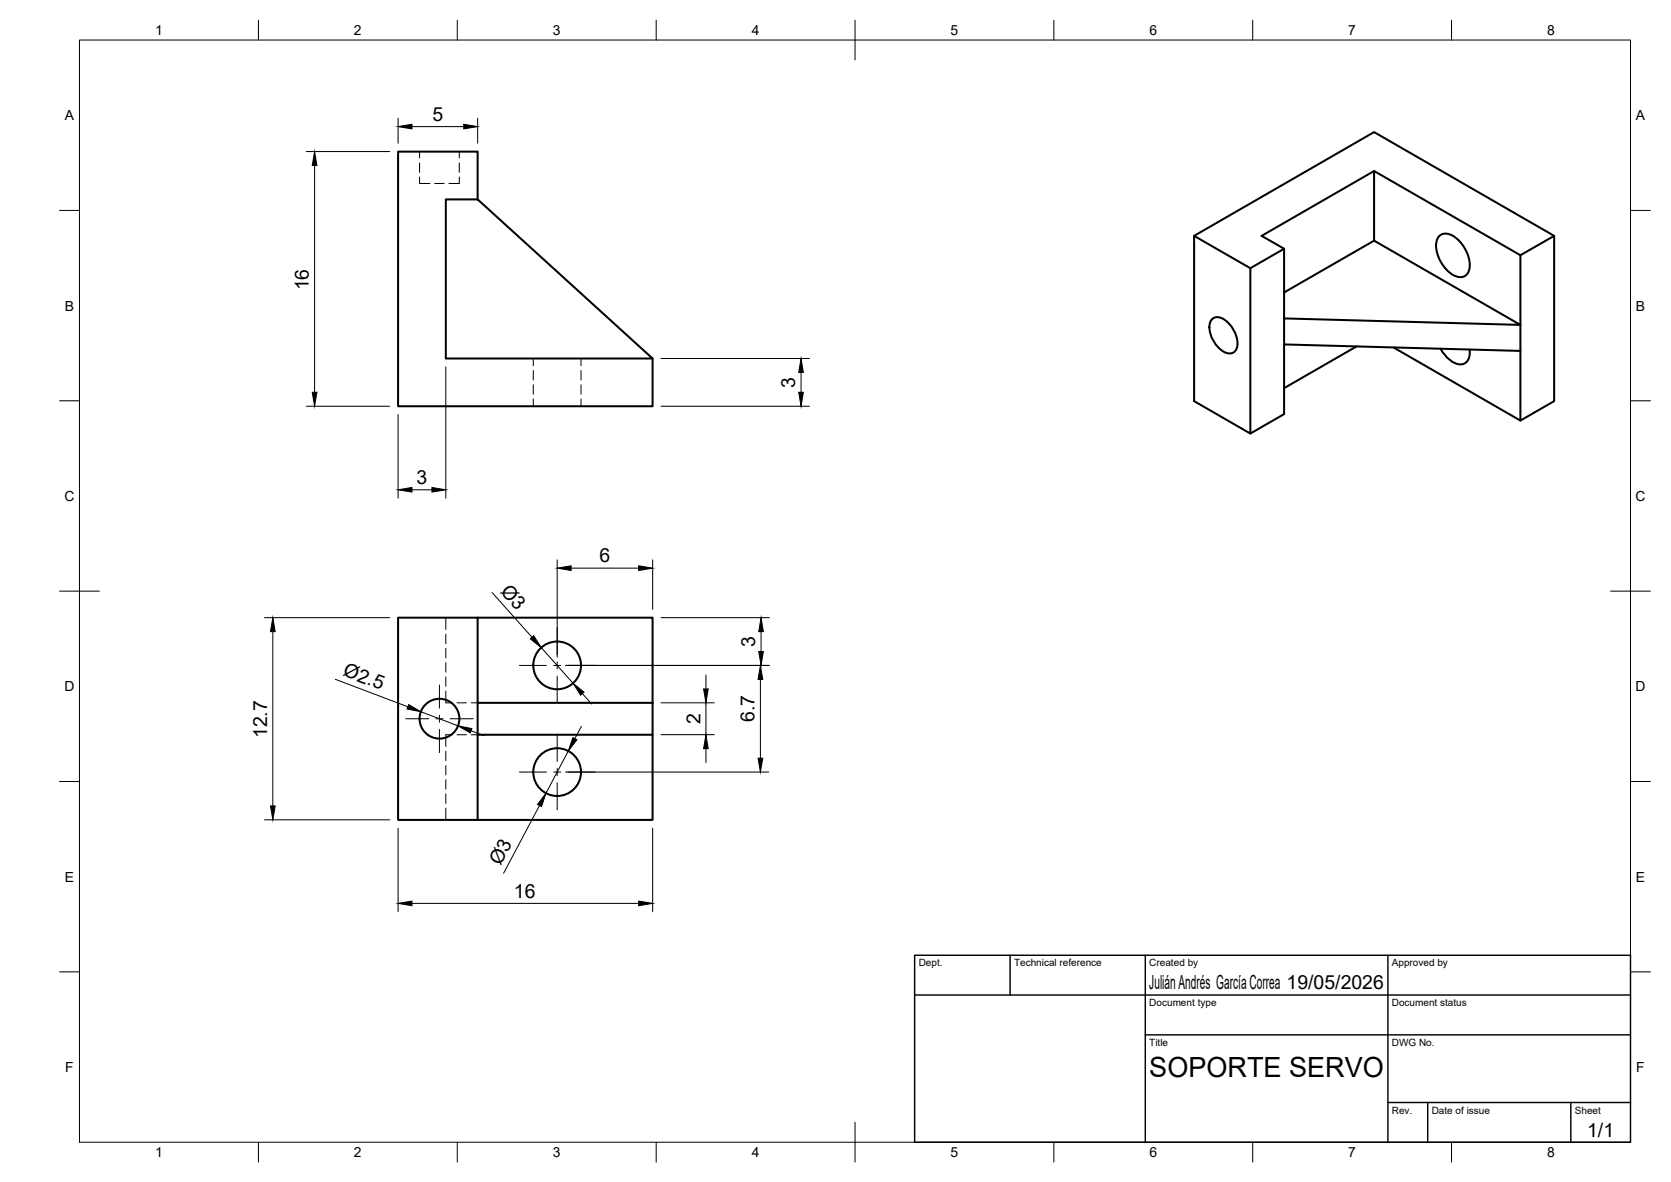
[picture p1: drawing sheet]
<svg xmlns="http://www.w3.org/2000/svg" width="420mm" height="297mm" viewBox="0 0 420 297" stroke-linecap="round" stroke-linejoin="round" font-family="sans-serif">
<!-- layer: Visible -->
<g fill="none" stroke="#000" stroke-width=".51">
<path d="M112.1 50.1h8l44 40h-52zM120.1 50.1v-12h-20v64h64v-12M300.2 59.3l14.2 8.1M345.5 43l-28.3 16.3 5.7 3.2v17.5M362.1 59.1a3.2 3.2 0 0 1 3.9 .6 9.1 9.1 0 0 1 3.5 7.8 2.49 2.49 0 0 1-1.6 2.1 2.49 2.49 0 0 1-2.6-.5 9.1 9.1 0 0 1-4.1-8.2l.2-.7zM390.8 59.3l-8.5 4.8M322.9 62.5l-8.5 4.9v41.6l-14.2-8.2v-41.5l45.3-26.1 45.3 26.1v41.5l-8.5 4.9M345.5 60.5v-17.5l36.8 21.1v24.1l-59.4-1.6v-6.6l59.4 1.6-36.8-21.1-22.6 13M304.7 80.3a2.54 2.54 0 0 1 3.6 .3 7 7 0 0 1 2.6 7.1 2.1 2.1 0 0 1-3.3 .7 7.5 7.5 0 0 1-3.4-7zM322.9 86.6v17.5l-8.5 4.9M341.1 87.1l-18.2 10.4M350.4 87.3l31.9 18.4v-17.5"/>
<path d="M362.2 87.6a6.9 6.9 0 0 0 4.9 4 2.47 2.47 0 0 0 2.5-2.9l-.1-.9M100.1 155.2h20v50.8h-20zM120.1 155.2h44v21.4M120.1 176.6h44M164.1 176.6v8h-44M164.1 184.6v21.4h-44"/>
<circle cx="140.1" cy="167.2" r="6"/>
<circle cx="110.5" cy="180.6" r="5"/>
<circle cx="140.1" cy="194" r="6"/>
</g>
<!-- layer: Hidden -->
<g fill="none" stroke="#000" stroke-width=".25">
<path d="M105.5 38.1v1.6M115.5 38.1v1.6M105.5 44.5v1.6h2.6M105.5 40.9v2.4M109.3 46.1h2.4M115.5 44.5v1.6h-2.6M115.5 40.9v2.4M134.1 90.1v1.8M134.1 93.1v2.4M134.1 96.7v2.4M146.1 90.1v1.8M146.1 93.1v2.4"/>
<path d="M146.1 96.7v2.4M134.1 100.3v1.8M146.1 100.3v1.8M112.1 155.2v3M112.1 159.4v2.4M112.1 173.7v2.9h1.6M112.1 162.9v2.4M112.1 166.5v2.4M112.1 170.1v2.4M114.9 176.6h2.4M118.5 176.6h1.6M112.1 188.8v2.4"/>
<path d="M112.1 192.4v2.3M112.1 195.9v2.4M112.1 199.5v2.4M113.7 184.6h-1.6v3M114.9 184.6h2.4M118.5 184.6h1.6M112.1 203.1v2.9"/>
</g>
<!-- layer: BORDER -->
<g fill="none" stroke="#000" stroke-width=".25">
<path d="M20 10.1h390v276.9h-390zM65 5.1v5M115 5.1v5M165 5.1v5M215 5.1v10M265 5.1v5M315 5.1v5M365 5.1v5M15 52.9h5M410 52.9h5M15 100.7h5M410 100.7h5"/>
<path d="M15 148.6h10M405 148.6h10M15 196.4h5M410 196.4h5M15 244.2h5M410 244.2h5M65 287v5M115 287v5M165 287v5M215 282.1v9.9M265 287v5M315 287v5"/>
<path d="M365 287v5"/>
</g>
<!-- layer: TITLEBLOCK -->
<path d="M230 240.1h180v46.9h-180zM230 250h180M254 240.1v9.9M288 240.1v46.9M349 240.1v46.9M288 260.1h122M349 277.1h61M359 277.1v9.9M395 277.1v9.9" fill="none" stroke="#000" stroke-width=".36"/>
<!-- layer: Smart Centers -->
<g fill="none" stroke="#000" stroke-width=".25">
<path d="M140.1 157.7v6.9M110.5 172.1v5.9M110.5 179.7v1.8M130.6 167.2h6.8M139.2 167.2h1.8M140.1 166.3v1.8M140.1 169.9v6.8M142.8 167.2h6.8M102 180.6h5.8M109.6 180.6h1.8M110.5 183.3v5.8M113.2 180.6h5.8"/>
<path d="M130.6 194h6.8M139.2 194h1.8M140.1 184.5v6.9M140.1 193.1v1.8M140.1 196.7v6.8M142.8 194h6.8"/>
</g>
<!-- layer: FD_Dimensions -->
<g fill="none" stroke="#000" stroke-width=".25">
<path d="M77 38.1h21M100.1 29.7v6.3M103.6 31.8h13M120.1 29.7v6.3M79.1 41.6v57M112.1 92.2v33M166.2 90.1h37.3M201.4 93.6v5M77 102.1h21M100.1 104.2v21M166.2 102.1h37.3M103.6 123.1h5"/>
<path d="M66.5 155.2h31.5M68.6 158.7v43.8M123.7 148.9l10.1 11.3M140.1 140.7v24.4M143.6 142.8h17M164.1 140.7v12.4M166.2 155.2h27.3M191.4 158.7v5M84.3 170.7l18.3 6.9M105.8 178.9l9.4 3.5M136.1 162.8l8 8.9M142.2 167.2h51.3"/>
<path d="M146.4 174.3l2.4 2.6M166.2 176.6h13.4M177.5 169.6v3.5M177.5 176.6v8M191.2 170.7v19.8M118.4 183.6l3.3 1.3M142.2 194h51.1M142.9 188.7l-5.6 10.6M146.2 182.5l-1.7 3.1M166.2 184.6h13.4M177.5 188.1v3.5M66.5 206h31.5"/>
<path d="M100.1 208.1v21M135.7 202.4l-9.1 17.1M164.1 208.1v21M103.6 227h57"/>
</g>
<g fill="#000" stroke="#000" stroke-width=".25">
<path d="M100.1 31.8l3.5-.6v1.2zM116.6 31.2l3.5 .6-3.5 .6zM79.1 38.1l.6 3.5h-1.2zM78.5 98.6h1.2l-.6 3.5zM200.8 98.6h1.2l-.6 3.5zM201.4 90.1l.6 3.5h-1.2zM100.1 123.1l3.5-.6v1.2zM108.6 122.5l3.5 .6-3.5 .6zM68.6 155.2l.6 3.5h-1.2zM133.3 160.5l.9-.7 1.9 3zM140.1 142.8l3.5-.6v1.2zM160.6 142.2l3.5 .6-3.5 .6z"/>
<path d="M191.4 155.2l.5 3.5h-1.1zM102.8 177.1l3 1.8-3.5-.7zM144.1 171.7l2.8 2.2-.9 .8zM176.9 173.1h1.2l-.6 3.5zM191.2 167.2l.6 3.5h-1.2zM190.8 163.7h1.1l-.5 3.5zM115.2 182.4l3.5 .7-.5 1.1zM144 185.4l1.1 .5-2.2 2.8zM177.5 184.6l.6 3.5h-1.2zM190.6 190.5h1.2l-.6 3.5zM68 202.5h1.2l-.6 3.5zM137.3 199.3l-1.1 3.4-1.1-.6z"/>
<path d="M100.1 227l3.5-.6v1.2zM160.6 226.4l3.5 .6-3.5 .6z"/>
</g>
<text font-size="7" x="289" y="270.6">SOPORTE SERVO</text>
<g font-size="4.9">
<text x="108.7" y="30.4">5</text>
<text x="77.6" y="73" transform="rotate(-90 77.6 73)">16</text>
<text x="200" y="97.4" transform="rotate(-90 200 97.4)">3</text>
<text x="104.8" y="121.6">3</text>
<text x="150.7" y="141.3">6</text>
<text x="125.7" y="148.8" transform="rotate(48 125.7 148.8)">Ø3</text>
<text x="189.9" y="162.6" transform="rotate(-90 189.9 162.6)">3</text>
<text x="86" y="169.7" transform="rotate(21 86 169.7)">Ø2.5</text>
<text x="67.2" y="185.5" transform="rotate(-90 67.2 185.5)">12.7</text>
<text x="176.1" y="181.9" transform="rotate(-90 176.1 181.9)">2</text>
<text x="189.7" y="181.5" transform="rotate(-90 189.7 181.5)">6.7</text>
<text x="125.8" y="217.7" transform="rotate(-62 125.8 217.7)">Ø3</text>
<text x="129.2" y="225.6">16</text>
<text x="289" y="248.5">Julián Andrés García Correa 19/05/2026</text>
<text x="399.1" y="285.7">1/1</text>
</g>
<g font-size="3.5">
<text x="39" y="8.8">1</text>
<text x="89" y="8.8">2</text>
<text x="139" y="8.8">3</text>
<text x="189" y="8.8">4</text>
<text x="239" y="8.8">5</text>
<text x="289" y="8.8">6</text>
<text x="339" y="8.8">7</text>
<text x="389" y="8.8">8</text>
<text x="16.3" y="30.2">A</text>
<text x="411.3" y="30.2">A</text>
<text x="16.3" y="78">B</text>
<text x="411.3" y="78">B</text>
<text x="16.2" y="125.9">C</text>
<text x="411.2" y="125.9">C</text>
<text x="16.2" y="173.7">D</text>
<text x="411.2" y="173.7">D</text>
<text x="16.3" y="221.6">E</text>
<text x="411.3" y="221.6">E</text>
<text x="16.4" y="269.4">F</text>
<text x="411.4" y="269.4">F</text>
<text x="39" y="290.8">1</text>
<text x="89" y="290.8">2</text>
<text x="139" y="290.8">3</text>
<text x="189" y="290.8">4</text>
<text x="239" y="290.8">5</text>
<text x="289" y="290.8">6</text>
<text x="339" y="290.8">7</text>
<text x="389" y="290.8">8</text>
</g>
<g font-size="2.5">
<text x="231" y="242.9">Dept.</text>
<text x="255" y="242.9">Technical reference</text>
<text x="289" y="242.9">Created by</text>
<text x="350" y="242.9">Approved by</text>
<text x="289" y="252.8">Document type</text>
<text x="350" y="252.8">Document status</text>
<text x="289" y="262.9">Title</text>
<text x="350" y="262.9">DWG No.</text>
<text x="350" y="279.9">Rev.</text>
<text x="360" y="279.9">Date of issue</text>
<text x="396" y="279.9">Sheet</text>
</g>
</svg>
